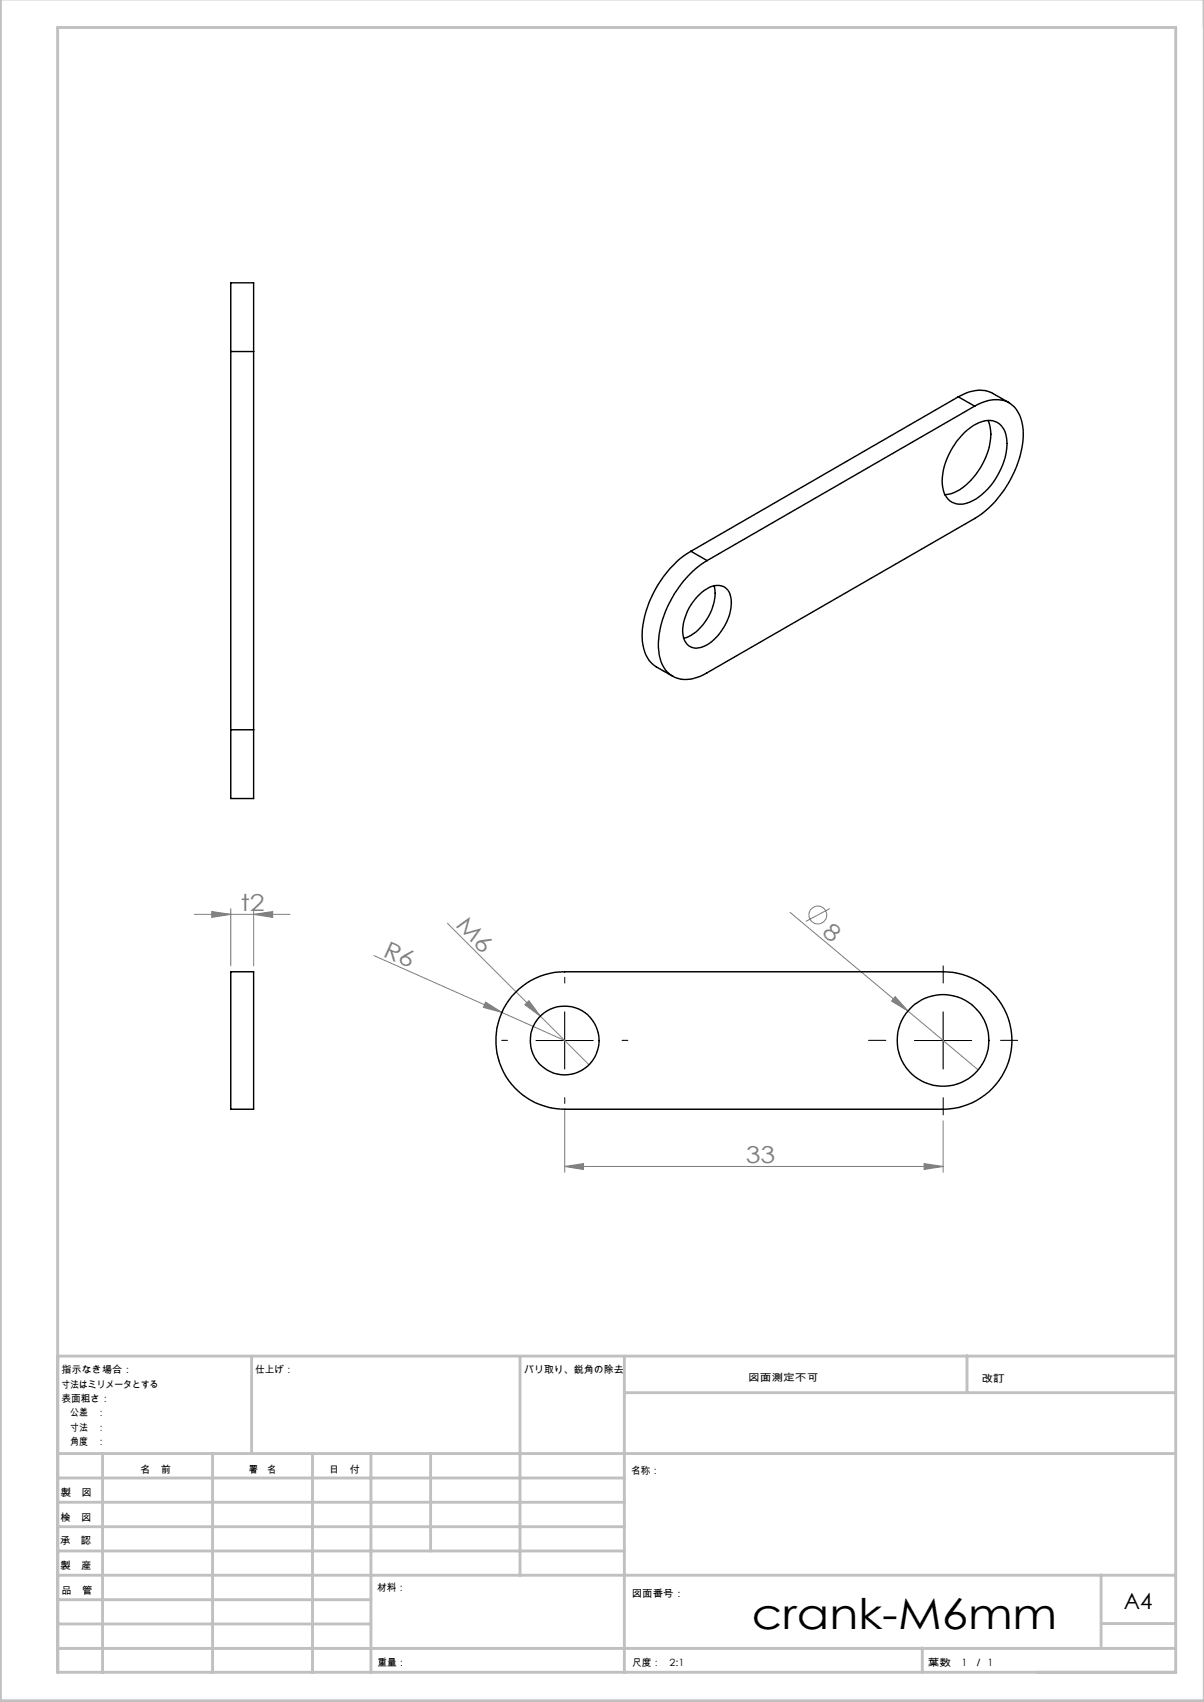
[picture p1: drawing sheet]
<svg xmlns="http://www.w3.org/2000/svg" width="210mm" height="297mm" viewBox="0 0 210 297" stroke-linecap="round" stroke-linejoin="round" font-family="sans-serif">
<g fill="none" stroke="#808080" stroke-width=".18">
<path d="M33.9 159.6h16.7M36.9 159.1l3.4 .5-3.4 .5zM40.3 158.6v10M44.2 159.6l3.4-.5v1zM44.2 158.6v10M137.8 159.2l20.6 17.2M144.7 158.5l-4.2 2.3M65.2 166.8l33.3 14.8M78 161.1l16.2 16.2M84.7 174.9l2.8 1.8-3.2-.9zM91.5 175.3l.8-.7 1.9 2.7zM94.2 177.3l8.5 8.5"/>
<path d="M156.1 173.9l2.3 2.5-2.9-1.7zM158.4 176.4l12.2 10.3M98.5 193.6v11M164.5 195.6v9M98.5 203.5l3.3-.4v1zM98.5 203.5h66M161.2 203.1l3.3 .4-3.3 .6z"/>
<circle cx="142.6" cy="159.7" r="1.56"/>
</g>
<path d="M98.5 171.5v-1M164.5 171.5v-3M88.5 181.5h-1M98.5 191.5v1M108.5 181.5h1M154.5 181.5h-3M164.5 191.5v3M174.5 181.5h3" fill="none" stroke="#000" stroke-width=".18" stroke-dasharray="30.5 1.3 1.3 1.3"/>
<path d="M98.5 176.6v9.9M164.5 176.6v9.9M93.5 181.6h10M159.5 181.6h10" fill="none" stroke="#000" stroke-width=".18"/>
<g fill="none" stroke="#c0c0c0" stroke-width=".5">
<path d="M.1 -.1v296.9h209.9v-296.9M10.1 236.6h195M43.9 236.6v17M90.7 236.6v38.3M108.9 236.6v55.3M168.7 236.6v6.3M10.1 253.6h195M10.1 257.9h98.8M17.9 253.6v38.3M37.1 253.6v38.3M54.5 253.6v38.3M64.7 253.6v38.3"/>
<path d="M75.1 253.6v17M108.9 243h96.2M10.1 270.6h98.8M10.1 266.4h98.8M10.1 262.1h98.8M10.1 279.1h54.6M10.1 274.9h195M192.1 274.8v12.7M10.1 291.8h195v-287h-195v287.1M10.1 287.7h195M10.1 283.4h54.6M160.9 287.5v4.3"/>
<path d="M192.1 283.3h13"/>
</g>
<g fill="#808080">
<path d="M91.5 175.3l.8-.7 1.9 2.7z"/>
<path d="M156.1 173.9l2.3 2.5-2.9-1.7z"/>
<path d="M84.7 174.9l2.8 1.8-3.2-.9z"/>
<path d="M44.2 159.6l3.4-.5v1zM36.9 159.1l3.4 .5-3.4 .5z"/>
<path d="M98.5 203.5l3.3-.4v1zM161.2 203.1l3.3 .4-3.3 .6z"/>
</g>
<g fill="none" stroke="#000" stroke-width=".25">
<path d="M40.3 61.3v-11.9h3.9v11.9M40.3 61.3h3.9M40.3 61.3v66M44.2 61.3v66M167.1 69.2a6.4 6.4 0 0 1 5.7-.7l3.2 1.8M167.1 69.2l2.9 1.7M167.1 69.2l-46.6 27M168.2 75.5a6.1 6.1 0 0 1 4.9-2.1 3.4 3.4 0 0 1 2.5 3.4 12.1 12.1 0 0 1-6.4 10.8 3.2 3.2 0 0 1-4.8-2.5 12 12 0 0 1 3.8-9.6zM170 70.9a6.1 6.1 0 0 1 6.1-.6 6.2 6.2 0 0 1 2.4 5.8 18.8 18.8 0 0 1-8.5 14.4l-46.7 26.9a5.9 5.9 0 0 1-6.1 .5 5.8 5.8 0 0 1-2.4-5 18.8 18.8 0 0 1 8.5-15.1M170 70.9l-46.7 26.9M172.3 73.4a9.3 9.3 0 0 1-1.2 8.1 9.5 9.5 0 0 1-5.7 4.8l-.6 .1M120.5 96.2a18.7 18.7 0 0 0-8 11.3 10 10 0 0 0 .5 7.3l.6 .9 .8 .6 2.9 1.7"/>
<path d="M120.5 96.2l2.8 1.6M122 103.7a3.9 3.9 0 0 1 4.2-1.4 3.4 3.4 0 0 1 1.3 4 9.4 9.4 0 0 1-4.6 6.4 2.45 2.45 0 0 1-3.8-2.1 9.2 9.2 0 0 1 2.9-6.9zM124.6 102.2a8.5 8.5 0 0 1-2.4 7.3l-.8 .8-.9 .6-1.2 .5M40.3 127.3v12h3.9v-12M40.3 127.3h3.9M40.3 169.6h3.9v24h-3.9zM89.9 173.2a11.9 11.9 0 0 1 8.6-3.6h66a12 12 0 0 1 12 12 12 12 0 0 1-12 12h-66a12 12 0 0 1-11-7.3 12 12 0 0 1 2.4-13.1z"/>
<circle cx="98.5" cy="181.6" r="6"/>
<circle cx="164.5" cy="181.6" r="8"/>
</g>
<text font-size="7.4" x="131.1" y="284.3">crank-M6mm</text>
<g font-size="4.1" fill="#808080">
<text x="42" y="159">t2</text>
<text x="79.4" y="161.6" transform="rotate(45 79.4 161.6)">M6</text>
<text x="66.7" y="166.7" transform="rotate(24 66.7 166.7)">R6</text>
<text x="143.3" y="163" transform="rotate(40 143.3 163)">8</text>
<text x="130.1" y="203">33</text>
</g>
<text font-size="3.9" x="196" y="280.7">A4</text>
<g font-size="1.7">
<text x="10.7" y="239.6">指示なき場合：</text>
<text x="44.5" y="239.6">仕上げ：</text>
<text x="91.4" y="239.6">バリ取り、鋭角の除去</text>
<text x="10.7" y="242.1">寸法はミリメータとする</text>
<text x="10.7" y="244.6">表面粗さ：</text>
<text x="130.5" y="240.9">図面測定不可</text>
<text x="171.2" y="241.1">改訂</text>
<text x="10.7" y="247.1">公差　：</text>
<text x="10.7" y="249.6">寸法　：</text>
<text x="10.7" y="252.1">角度　：</text>
<text x="24.4" y="257.1">名　前</text>
<text x="40.1" y="257">署　名</text>
<text x="57.3" y="257">日　付</text>
<text x="110.1" y="257.3">名称：</text>
<text x="10.6" y="261.1">製　図</text>
<text x="10.5" y="269.5">承　認</text>
<text x="10.5" y="265.4">検　図</text>
<text x="10.6" y="273.8">製　産</text>
<text x="10.7" y="278.2">品　管</text>
<text x="65.8" y="277.6">材料：</text>
<text x="110.2" y="278.7">図面番号：</text>
<text x="65.8" y="290.7">重量：</text>
<text x="110.2" y="290.7">尺度：</text>
<text x="116.8" y="290.7">2:1</text>
<text x="161.9" y="290.7">葉数</text>
<text x="167.7" y="290.7">1 ／ 1</text>
</g>
</svg>
